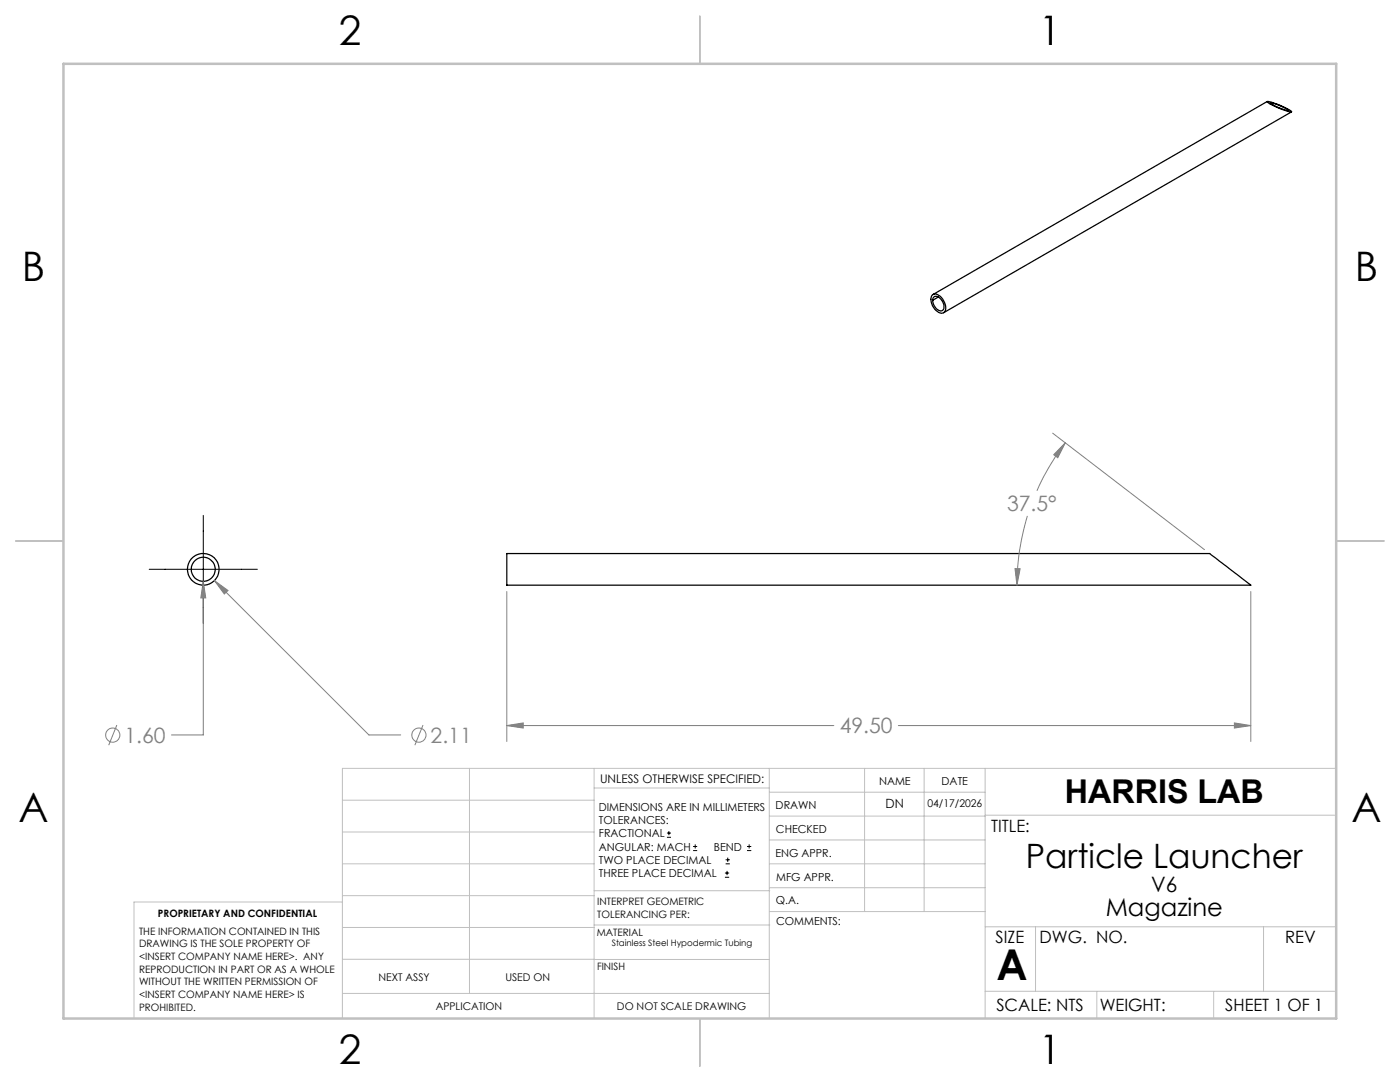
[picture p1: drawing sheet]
<svg xmlns="http://www.w3.org/2000/svg" width="279mm" height="216mm" viewBox="0 0 279 216" stroke-linecap="round" stroke-linejoin="round" font-family="sans-serif">
<g fill="none" stroke="#000" stroke-width=".25">
<path d="M252.9 20.3a11.7 11.7 0 0 1 4.9 2 11.7 11.7 0 0 1-4.9-2zM252.9 20.2l-66.7 38.6M253.5 20.5a9.2 9.2 0 0 1 3.7 1.5 8.4 8.4 0 0 1-3.7-1.5zM254.2 20.6l-.3 .2M257.7 22.3l-69.4 40.1M186.1 58.8a1.68 1.68 0 0 1 2.2 1.1 1.88 1.88 0 0 1 0 2.5 1.88 1.88 0 0 1-2.2-1.3 1.93 1.93 0 0 1 0-2.3zM186.3 59.3a1.33 1.33 0 0 1 1.9 1 1.07 1.07 0 0 1-.4 1.8 2.09 2.09 0 0 1-1.5-2.8zM187.3 59.3l-1.2 .6M101.1 110.5h140.3l8.2 6.3h-148.5z"/>
<circle cx="40.6" cy="113.6" r="3.2"/>
<circle cx="40.6" cy="113.6" r="2.4"/>
</g>
<g fill="none" stroke="#808080" stroke-width=".2">
<path d="M210.1 86.4l30.3 23.3M212.6 88.3l-1.5 3-.8-.6zM212.6 88.3a48.2 48.2 0 0 0-5.7 9.6M40.6 116l.5 3.3h-1zM40.6 116v30.6h-6.4M42.8 115.9l2.7 1.9-.7 .7zM42.8 115.9l30.8 30.7h6.4M101.1 118v30M202.6 113.5h1l-.6 3.3zM205 102.9l-.2 1a47.1 47.1 0 0 0-1.8 12.9M249.6 118v30M23.3 144.7l-1.6 4"/>
<path d="M84.4 144.7l-1.6 4M101.1 144.8l3.3-.5v1zM101.1 144.8h65.3M179.3 144.8h70.3M246.3 144.3l3.3 .5-3.3 .5z"/>
<circle cx="22.5" cy="146.7" r="1.42"/>
<circle cx="83.6" cy="146.7" r="1.42"/>
</g>
<g fill="none" stroke="#000" stroke-width=".2">
<path d="M29.8 113.6h21.6M40.6 102.8v21.6M133.1 167.1h.8M133.1 166.2h.8M133.5 165.8v.9M138.3 169.7h.8M138.3 168.9h.8M138.7 168.5v.8M144.7 175h.8M144.7 174.2h.8M144.8 172.4h.9M144.8 171.6h.9"/>
<path d="M145.1 173.8v.8M145.2 171.1v.9M149.1 169.7h.8M149.1 168.9h.8M149.5 168.5v.8"/>
</g>
<g fill="none" stroke="#c0c0c0" stroke-width=".2">
<path d="M68.3 159.7h50.3M93.7 153.3v44.9M118.6 153.3v49.9M118.6 157.2h34.9M153.5 153.3v49.9M153.5 158.1h43.1M172.5 153.3v28.6M184.4 153.3v28.6M196.6 153.3v49.9M266.7 153.3h-198.4v49.9M68.3 178.7h50.3M68.3 172.4h50.3"/>
<path d="M68.3 166h50.3M68.3 180h-41.6v23.2M118.6 177.7h35M153.5 167.6h43.1M153.5 162.8h43.1M153.5 172.4h43.1M153.5 177.1h43.1M196.6 162.7h70.1M68.3 198.2h85.2M68.3 191.4l85.2 .1M68.3 185.1h50.3M118.6 184.6h35"/>
<path d="M153.6 181.9h43M196.6 197.8h70.1M196.6 184.9h70.1M206.7 184.9v12.9M218.9 197.8v5.4M242.2 197.8v5.4M252.2 184.9v12.9"/>
</g>
<path d="M139.7 3.2v9.5M3.1 107.9h9.6M266.7 107.9h9.5M139.7 203.2v9.6" fill="none" stroke="#c0c0c0" stroke-width=".25"/>
<path d="M12.7 12.7h254v190.5h-254z" fill="none" stroke="#c0c0c0" stroke-width=".5"/>
<path d="M101.1 144.8l3.3-.5v1zM246.3 144.3l3.3 .5-3.3 .5zM212.6 88.3l-1.5 3-.8-.6zM202.6 113.5h1l-.6 3.3zM42.8 115.9l2 2.6 .7-.7zM40.6 116l-.5 3.3h1z" fill="#808080"/>
<text font-size="8.5" x="198.9" y="195.5">A</text>
<g font-size="8.1">
<text x="67.6" y="8.9">2</text>
<text x="207.3" y="8.9">1</text>
<text x="4.4" y="56.2">B</text>
<text x="270.4" y="56.2">B</text>
<text x="3.7" y="164.1">A</text>
<text x="269.7" y="164.1">A</text>
<text x="67.6" y="212.4">2</text>
<text x="207.3" y="212.4">1</text>
</g>
<text font-size="6.7" x="204.7" y="173.1">Particle Launcher</text>
<text font-size="6.5" x="212.5" y="160.2">HARRIS LAB</text>
<text font-size="4.9" x="220.7" y="182.7">Magazine</text>
<g font-size="4.2" fill="#808080">
<text x="201" y="102">37.5°</text>
<text x="24.8" y="148.2">1.60</text>
<text x="85.9" y="148.2">2.11</text>
<text x="167.6" y="146.3">49.50</text>
</g>
<text font-size="4.2" x="229.8" y="177.9">V6</text>
<g font-size="3.4">
<text x="197.8" y="166">TITLE:</text>
<text x="198.7" y="188.1">SIZE</text>
<text x="207.5" y="188.1">DWG. NO.</text>
<text x="256.5" y="188.2">REV</text>
<text x="198.8" y="201.7">SCALE: NTS</text>
<text x="219.5" y="201.8">WEIGHT:</text>
<text x="244.5" y="201.7">SHEET 1 OF 1</text>
</g>
<text font-size="2.5" x="176.7" y="161.3">DN</text>
<text font-size="2.4" x="119.8" y="156.2">UNLESS OTHERWISE SPECIFIED:</text>
<g font-size="2.2">
<text x="119.5" y="161.8">DIMENSIONS ARE IN MILLIMETERS</text>
<text x="154.8" y="161.4">DRAWN</text>
<text x="175.4" y="156.6">NAME</text>
<text x="187.9" y="156.7">DATE</text>
<text x="119.5" y="164.4">TOLERANCES:</text>
<text x="119.5" y="167.1">FRACTIONAL</text>
<text x="154.9" y="166.3">CHECKED</text>
<text x="119.5" y="169.7">ANGULAR: MACH</text>
<text x="119.5" y="172.4">TWO PLACE DECIMAL</text>
<text x="142.5" y="169.7">BEND</text>
<text x="154.8" y="170.9">ENG APPR.</text>
<text x="119.5" y="175">THREE PLACE DECIMAL</text>
<text x="154.9" y="175.7">MFG APPR.</text>
<text x="154.9" y="180.4">Q.A.</text>
<text x="154.9" y="184.6">COMMENTS:</text>
</g>
<g font-size="2.1">
<text x="185.1" y="161.1">04/17/2026</text>
<text x="75.5" y="195.7">NEXT ASSY</text>
<text x="100.9" y="195.7">USED ON</text>
<text x="86.9" y="201.5">APPLICATION</text>
<text x="123.1" y="201.6">DO NOT SCALE DRAWING</text>
</g>
<g font-size="2">
<text x="31.5" y="182.9">PROPRIETARY AND CONFIDENTIAL</text>
<text x="119.2" y="180.6">INTERPRET GEOMETRIC</text>
<text x="119.2" y="183.1">TOLERANCING PER:</text>
<text x="27.8" y="186.5">THE INFORMATION CONTAINED IN THIS</text>
<text x="27.8" y="189">DRAWING IS THE SOLE PROPERTY OF</text>
<text x="27.8" y="191.6">&lt;INSERT COMPANY NAME HERE&gt;. ANY</text>
<text x="119.1" y="186.7">MATERIAL</text>
<text x="27.8" y="194.1">REPRODUCTION IN PART OR AS A WHOLE</text>
<text x="27.8" y="196.6">WITHOUT THE WRITTEN PERMISSION OF</text>
<text x="119.1" y="193.5">FINISH</text>
<text x="27.8" y="199.1">&lt;INSERT COMPANY NAME HERE&gt; IS</text>
<text x="27.8" y="201.7">PROHIBITED.</text>
</g>
<text font-size="1.8" x="122.1" y="188.7">Stainless Steel Hypodermic Tubing</text>
</svg>
